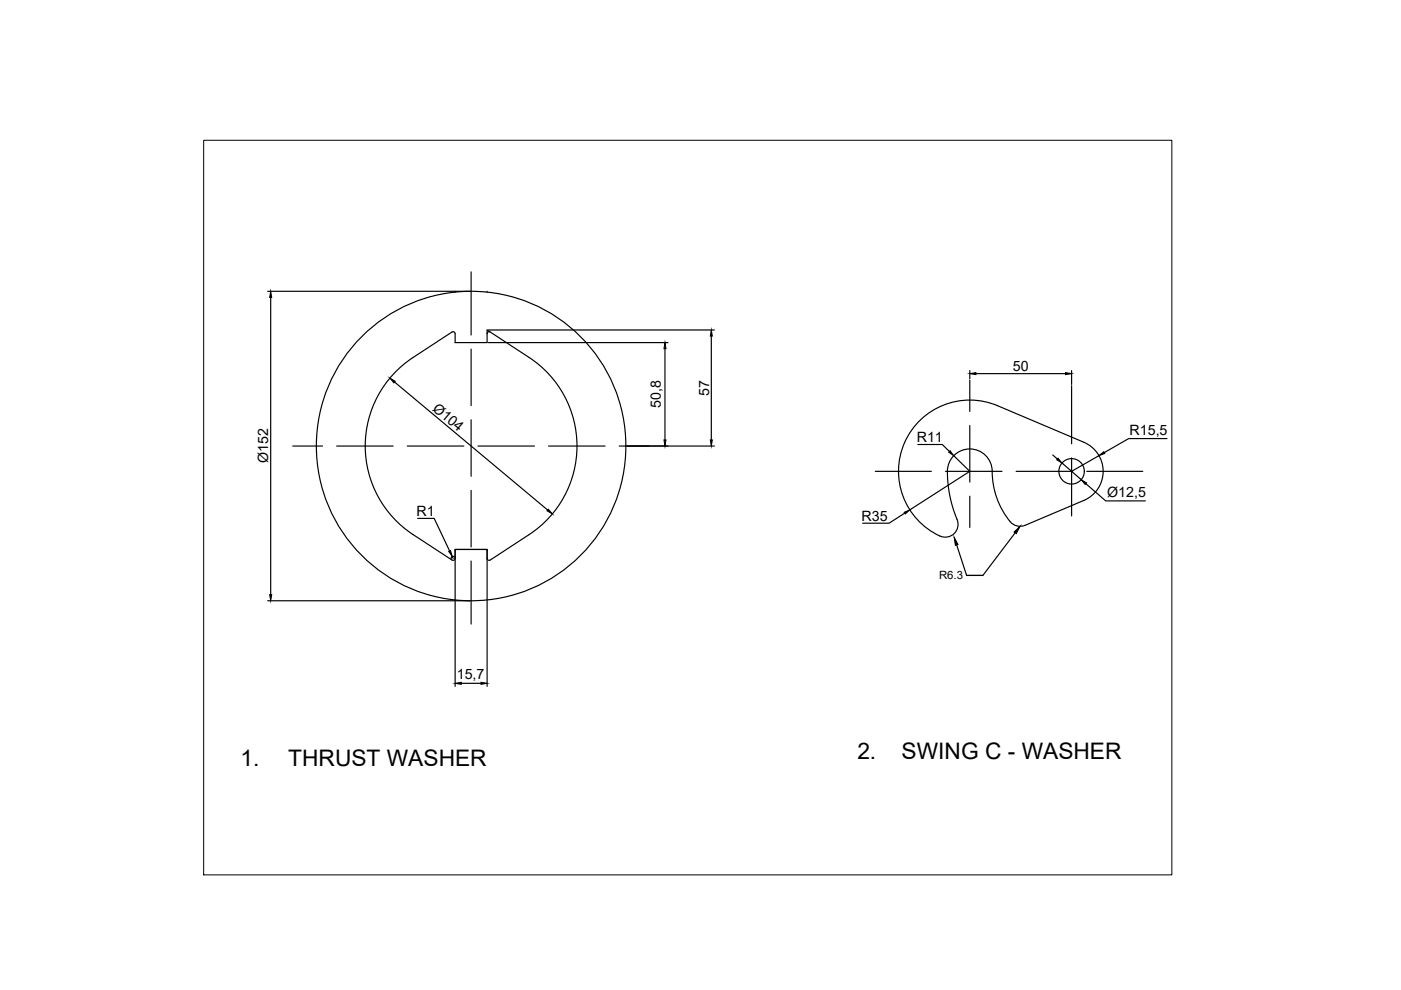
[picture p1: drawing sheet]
<svg xmlns="http://www.w3.org/2000/svg" width="297mm" height="210mm" viewBox="0 0 297 210" stroke-linecap="round" stroke-linejoin="round" font-family="sans-serif">
<!-- layer: 0 -->
<g fill="none" stroke="#000" stroke-width=".25">
<path d="M99.9 57.7v13.3M56.7 61.8h42.9M57.4 63.1v63M96.5 61.8v.1M99.9 74v12M103.3 61.8v.1M103.5 72.6h38.1M103.5 70h48M103.9 70.4h-.4l-.2 .4M141 73.9v19.4M150.8 71.3v22M205.6 78.6v1.7"/>
<path d="M206.9 79.2h19M227.2 78.6v2.9M62.1 94.6h6.3M71.4 94.6h12M83.7 81l32.4 27.1M86.4 94.6h11.9M99.9 89v12M101.3 94.6h12M116.3 94.6h12M131.3 94.6h20.2M185.6 99.9h11.9M194.6 94.2h5.2l1.5 1.5"/>
<path d="M195.2 89a15.1 15.1 0 0 1 16.3-3l18.3 7.8a6.7 6.7 0 0 1 4.1 6.1 6.7 6.7 0 0 1-4.1 6.2l-12.5 5.3a2.95 2.95 0 0 1-3.8-1.6 17.7 17.7 0 0 1-3.2-10.7 4.8 4.8 0 0 0-5.8-3.8 4.8 4.8 0 0 0-3.6 5.8l.5 3.9 1 3.7a7 7 0 0 1 .7 3 2.72 2.72 0 0 1-3.8 1.9 15.1 15.1 0 0 1-4.1-24.6zM200.5 99.9h11.9M202.2 96.6l3.4 3.3-12.7 8.2M205.6 80.6v6.6M205.6 90.2v12M215.4 99.9h12M223.2 96.5l1 .8M225.2 98.2l4 3.5M227.2 81.8v12.3M227.2 97.1v12.3M230.4 99.9h11.9M233 96.6l-5.8 3.3"/>
<path d="M247.4 93h-8.1l-5.2 3M88.6 109.9h3.5l3.2 6.9M95.9 118l.2 .4M96.4 118.1a.43 .43 0 0 0-.5-.1 .43 .43 0 0 0-.2 .5M99.9 104v12M99.9 119v13.3M103.3 116.5h-6.8v2l-.5 .3-8.4-5.4a22.4 22.4 0 0 1 0-37.6l8.4-5.5 .5 .3v2h6.8v-2.6l8.9 5.8a22.4 22.4 0 0 1 0 37.6l-8.3 5.3-.4 .1-.2-.4M103.3 116.5h-6.8v29M103.3 116.5v29M191.8 108.8l-3.3 2.1h-5.6M202.8 115.5l2.1 6.5h3.5M205.6 105.2v6.6"/>
<path d="M215.2 113l-6.8 9h-3.5M230.2 102.5l4.2 3.7h8.4M56.7 127.4h42.9M97.8 144.9h4.2"/>
<circle cx="99.9" cy="94.6" r="32.8"/>
<circle cx="227.2" cy="99.9" r="2.7"/>
</g>
<g fill="#000" stroke="#000" stroke-width=".21">
<path d="M57.4 61.8l.2 1.3h-.4zM141 72.6l.2 1.3h-.4zM150.8 70l.2 1.3h-.4zM205.6 79.2l1.3-.2v.4zM225.9 79l1.3 .2-1.3 .2zM82.7 80.2l1.1 .6-.3 .4zM140.8 93.3h.4l-.2 1.3zM150.6 93.3h.4l-.2 1.3zM201.4 95.6l.8 1-1.1-.7zM224.3 97.2l.9 1-1.2-.7zM233 96.6l1-.8 .2 .3zM95.1 116.9l.4-.2 .4 1.3z"/>
<path d="M116.3 108l.8 1-1.1-.7zM191.7 108.6l1.2-.5-1 .9zM202.3 113.9l.8 1.6-.5 .1zM215 112.8l1.3-1.2-.8 1.5zM229.2 101.7l1.2 .7-.3 .3zM57.2 126.1h.4l-.2 1.3zM96.5 144.9l1.3-.2v.4zM102 144.7l1.3 .2-1.3 .2z"/>
</g>
<path d="M43.2 29.7h205.3v155.8h-205.3z" fill="none" stroke="#000" stroke-width=".21"/>
<g font-size="4.8">
<text x="181.8" y="160.9">2.</text>
<text x="191.2" y="160.9">SWING C - WASHER</text>
<text x="51" y="162.3">1.</text>
<text x="61.1" y="162.3">THRUST WASHER</text>
</g>
<g font-size="3">
<text x="150.3" y="83.9" transform="rotate(-90 150.3 83.9)">57</text>
<text x="214.7" y="78.8">50</text>
<text x="91.6" y="86.9" transform="rotate(40 91.6 86.9)">Ø104</text>
<text x="140.1" y="86.5" transform="rotate(-90 140.1 86.5)">50,8</text>
<text x="194.4" y="93.8">R11</text>
<text x="239.5" y="92.1">R15,5</text>
<text x="56.9" y="98.2" transform="rotate(-90 56.9 98.2)">Ø152</text>
<text x="234.7" y="105.3">Ø12,5</text>
<text x="88.3" y="109.5">R1</text>
<text x="182.7" y="110.5">R35</text>
<text x="96.9" y="144">15,7</text>
</g>
<text font-size="2.4" x="199.1" y="122.9">R6.3</text>
</svg>
